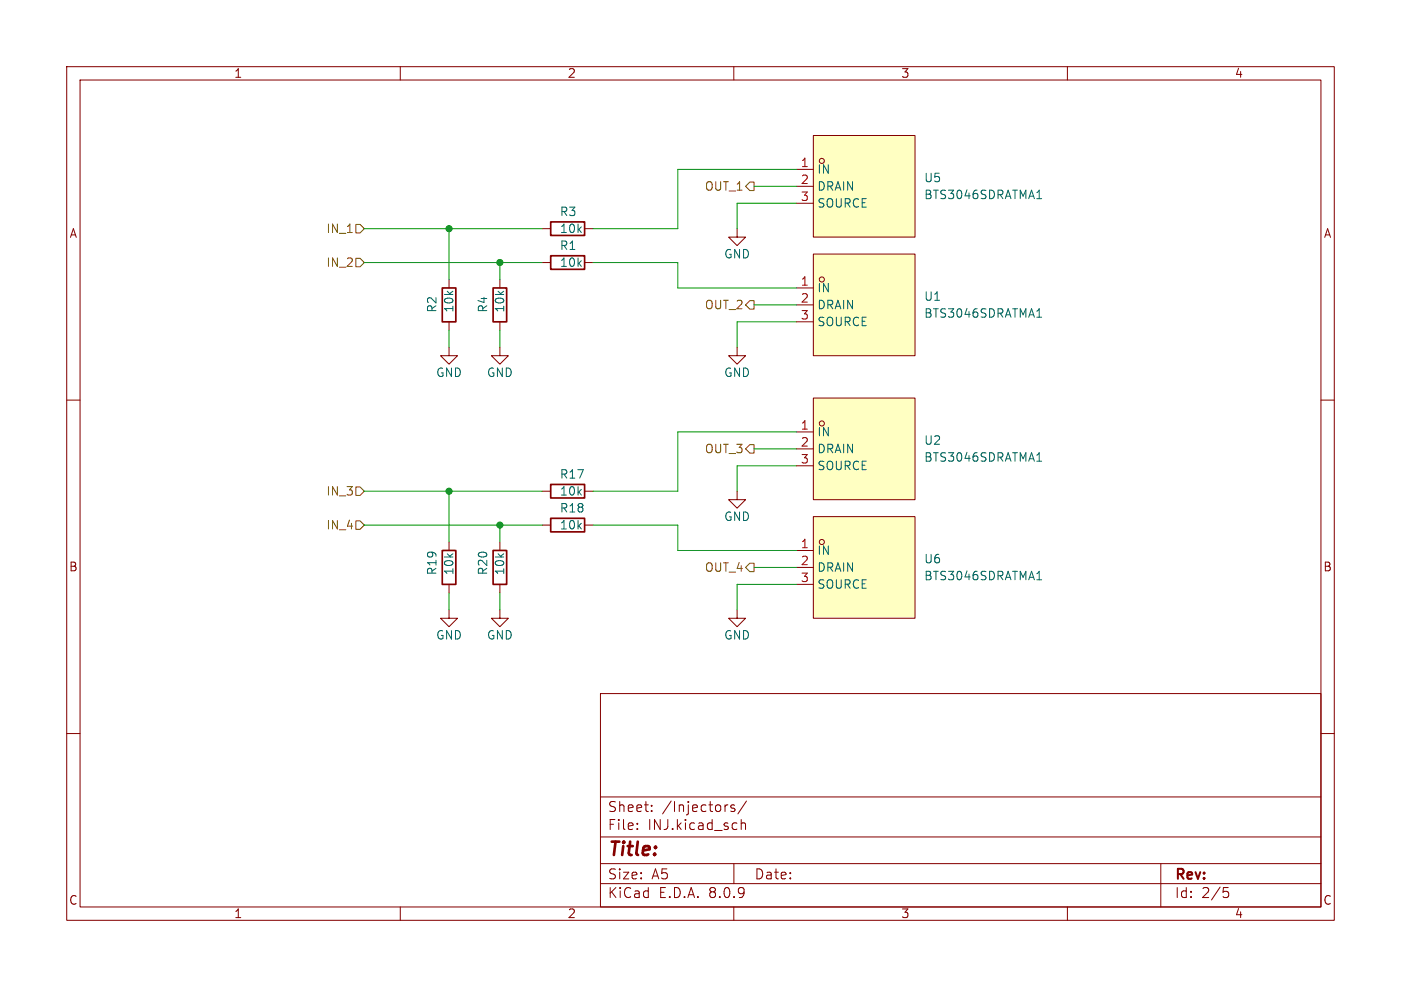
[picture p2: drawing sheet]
<svg xmlns="http://www.w3.org/2000/svg" width="210mm" height="148mm" viewBox="0 0 210 148" stroke-linecap="round" stroke-linejoin="round" font-family="sans-serif">
<g fill="none" stroke="#840000" stroke-width=".15">
<path d="M10 10h190v128h-190zM12 12h186v124h-186zM60 10v2M110 10v2M160 10v2M10 60h2M198 60h2M10 110h2M90 104h108v32h-108zM90 119.5h108M198 110h2M60 136v2"/>
<path d="M90 132.5h108M90 129.5h108M90 125.5h108M95.5 124.2v.2M95.5 123.5v.1M97.7 121.5v.2M97.7 120.8v.1M109 120.7h.1M110 136v2M110 129.5v3M110.1 120.8l-.3-.1-.3 .2 .1 .2 .5 .2v.3h-.6M111.1 122.9v1.5"/>
<path d="M111.1 123.5a.37 .37 0 0 1 .7 .1v.8M111.9 120.1l-1.3 1.9M160 136v2M174 129.5v6.5M183.4 133.1h.7M183.5 133.7h.4l.3 .2v.4l-.2 .2-.5 .1"/>
</g>
<path d="M121.9 59.7h15.3v15.2h-15.3z" fill="#ffffc2"/>
<g fill="none" stroke="#840000" stroke-width=".15">
<path d="M110.5 34.3v1.3h1.3l-1.3 1.2-1.3-1.2h1.3M67.3 52.1v1.2h1.3l-1.3 1.3-1.3-1.3h1.3M67.3 41.9v1.3M67.3 48.3v1.2M74.9 52.1v1.2h1.3l-1.3 1.3-1.2-1.3h1.2M74.9 41.9v1.3M74.9 48.3v1.2M110.5 52.1v1.2h1.3l-1.3 1.3-1.3-1.3h1.3M121.9 59.7h15.3v15.2h-15.3zM81.3 73.7h1.2M81.3 78.7h1.2M87.6 73.7h1.3"/>
<path d="M87.6 78.7h1.3M110.5 73.7v1.2h1.3l-1.3 1.3-1.3-1.3h1.3M119.4 64.8h2.5M119.4 67.3h2.5M119.4 69.9h2.5M67.3 91.4v1.3h1.3l-1.3 1.3-1.3-1.3h1.3M67.3 81.3v1.3M67.3 87.6v1.3M74.9 91.4v1.3h1.3l-1.3 1.3-1.2-1.3h1.2M74.9 81.3v1.3M74.9 87.6v1.3M110.5 91.4v1.3h1.3l-1.3 1.3-1.3-1.3h1.3"/>
<circle cx="123.2" cy="63.5" r=".38"/>
</g>
<path d="M155.4 69.2h.7M155.7 68.1l.1-.2v1.3" fill="none" stroke="#006464" stroke-width=".15"/>
<path d="M66.3 43.2h2v5.1h-2zM73.9 43.2h2v5.1h-2zM82.5 72.6h5.1v2.1h-5.1zM82.5 77.7h5.1v2.1h-5.1zM66.3 82.6h2v5h-2zM73.9 82.6h2v5h-2z" fill="none" stroke="#840000" stroke-width=".25"/>
<path d="M121.9 20.3h15.3v15.3h-15.3z" fill="#ffffc2"/>
<g fill="none" stroke="#840000" stroke-width=".15">
<path d="M81.3 34.3h1.2M81.3 39.4h1.2M87.6 34.3h1.3M87.6 39.4h1.3M119.4 25.4h2.5M119.4 27.9h2.5M119.4 30.5h2.5M121.9 20.3h15.3v15.3h-15.3z"/>
<circle cx="123.2" cy="24.1" r=".38"/>
</g>
<path d="M155.4 29.8h.7M155.7 28.7l.1-.2v1.3" fill="none" stroke="#006464" stroke-width=".15"/>
<path d="M82.5 33.3h5.1v2h-5.1zM82.5 38.4h5.1v2h-5.1z" fill="none" stroke="#840000" stroke-width=".25"/>
<path d="M121.9 38.1h15.3v15.2h-15.3z" fill="#ffffc2"/>
<g fill="none" stroke="#840000" stroke-width=".15">
<path d="M121.9 38.1h15.3v15.2h-15.3zM119.4 43.2h2.5M119.4 45.7h2.5M119.4 48.3h2.5"/>
<circle cx="123.2" cy="41.9" r=".38"/>
</g>
<path d="M155.4 47.6h.7M155.7 46.5l.1-.2v1.3" fill="none" stroke="#006464" stroke-width=".15"/>
<path d="M121.9 77.5h15.3v15.2h-15.3z" fill="#ffffc2"/>
<g fill="none" stroke="#840000" stroke-width=".15">
<path d="M121.9 77.5h15.3v15.2h-15.3zM119.4 82.6h2.5M119.4 85.1h2.5M119.4 87.6h2.5"/>
<circle cx="123.2" cy="81.3" r=".38"/>
</g>
<path d="M155.4 86.9h.7M155.7 85.9l.1-.2v1.2" fill="none" stroke="#006464" stroke-width=".15"/>
<path d="M53.3 33.7h.7l.6 .6-.6 .6h-.7zM53.3 38.7h.7l.6 .7-.6 .6h-.7zM112.4 27.3h.6v1.3h-.6l-.6-.7zM112.4 45.1h.6v1.3h-.6l-.6-.7zM53.3 78.1h.7l.6 .6-.6 .7h-.7zM53.3 73h.7l.6 .7-.6 .6h-.7zM112.4 66.7h.6v1.2h-.6l-.6-.6zM112.4 84.5h.6v1.2h-.6l-.6-.6z" fill="none" stroke="#725600" stroke-width=".15"/>
<g fill="none" stroke="#009600" stroke-width=".15">
<path d="M54.6 39.4h26.7M54.6 34.3h26.7M67.3 34.3v7.6M74.9 39.4v2.5M88.9 39.4h12.7v3.8h17.8M113 27.9h6.4M119.4 25.4h-17.8v8.9h-12.7M119.4 30.5h-8.9v3.8M67.3 49.5v2.6M74.9 49.5v2.6M113 45.7h6.4M119.4 48.3h-8.9v3.8"/>
<path d="M54.6 73.7h26.7M54.6 78.7h26.7M67.3 73.7v7.6M74.9 78.7v2.6M88.9 78.7h12.7v3.9h17.8M113 67.3h6.4M119.4 69.9h-8.9v3.8M119.4 64.8h-17.8v8.9h-12.7M67.3 88.9v2.5M74.9 88.9v2.5M113 85.1h6.4M119.4 87.6h-8.9v3.8"/>
</g>
<g fill="#009600" stroke="#009600" stroke-width=".15">
<circle cx="74.9" cy="78.7" r=".46"/>
<circle cx="67.3" cy="73.7" r=".46"/>
<circle cx="67.3" cy="34.3" r=".46"/>
<circle cx="74.9" cy="39.4" r=".46"/>
</g>
<text font-size="2.8" fill="#840000" x="91" y="128.9">Title:</text>
<g font-size="2.1" fill="#840000">
<text x="91" y="124.7">File:</text>
<text x="91" y="122">Sheet:</text>
<text x="97.1" y="124.7">INJ.kicad_sch</text>
<text x="99.2" y="122">/Injectors/</text>
<text x="91" y="134.9">KiCad</text>
<text x="91" y="132.1">Size:</text>
<text x="97.7" y="132.1">A5</text>
<text x="98.7" y="134.9">E.D.A.</text>
<text x="106.3" y="134.9">8.0.9</text>
<text x="113" y="132.1">Date:</text>
<text x="176" y="132.3">Rev:</text>
<text x="176" y="134.9">Id:</text>
<text x="180.1" y="134.9">2/5</text>
</g>
<g font-size="1.8" fill="#840000">
<text x="35" y="11.9">1</text>
<text x="85" y="11.9">2</text>
<text x="135" y="11.9">3</text>
<text x="185" y="11.9">4</text>
<text x="10.3" y="35.9">A</text>
<text x="198.4" y="35.9">A</text>
<text x="10.3" y="85.9">B</text>
<text x="198.3" y="85.9">B</text>
<text x="10.3" y="135.9">C</text>
<text x="35" y="137.9">1</text>
<text x="85" y="137.9">2</text>
<text x="135" y="137.9">3</text>
<text x="185" y="137.9">4</text>
<text x="198.3" y="135.9">C</text>
</g>
<g font-size="1.8" fill="#725600">
<text x="105.6" y="28.8">OUT_1</text>
<text x="48.8" y="35.2">IN_1</text>
<text x="48.8" y="40.2">IN_2</text>
<text x="105.6" y="46.6">OUT_2</text>
<text x="105.6" y="68.2">OUT_3</text>
<text x="48.8" y="74.5">IN_3</text>
<text x="48.8" y="79.6">IN_4</text>
<text x="105.6" y="86">OUT_4</text>
</g>
<g font-size="1.8" fill="#a90000">
<text x="119.9" y="25.1">1</text>
<text x="119.9" y="27.7">2</text>
<text x="119.9" y="30.2">3</text>
<text x="119.9" y="42.9">1</text>
<text x="119.9" y="45.5">2</text>
<text x="119.9" y="48">3</text>
<text x="119.9" y="64.5">1</text>
<text x="119.9" y="67.1">2</text>
<text x="119.9" y="69.6">3</text>
<text x="119.9" y="82.3">1</text>
<text x="119.9" y="84.8">2</text>
<text x="119.9" y="87.4">3</text>
</g>
<g font-size="1.8" fill="#006464">
<text x="122.4" y="26.3">IN</text>
<text x="122.4" y="28.8">DRAIN</text>
<text x="138.4" y="27.5">U5</text>
<text x="83.8" y="32.6">R3</text>
<text x="83.8" y="35.2">10k</text>
<text x="122.4" y="31.3">SOURCE</text>
<text x="138.4" y="30.1">BTS3046SDRATMA1</text>
<text x="83.8" y="37.7">R1</text>
<text x="83.8" y="40.2">10k</text>
<text x="108.5" y="39">GND</text>
<text x="65.6" y="47" transform="rotate(-90 65.6 47)">R2</text>
<text x="68.2" y="47" transform="rotate(-90 68.2 47)">10k</text>
<text x="73.3" y="47" transform="rotate(-90 73.3 47)">R4</text>
<text x="75.8" y="47" transform="rotate(-90 75.8 47)">10k</text>
<text x="122.4" y="44">IN</text>
<text x="122.4" y="46.6">DRAIN</text>
<text x="138.4" y="47.9">BTS3046SDRATMA1</text>
<text x="138.4" y="45.3">U1</text>
<text x="122.4" y="49.1">SOURCE</text>
<text x="65.3" y="56.7">GND</text>
<text x="72.9" y="56.7">GND</text>
<text x="108.5" y="56.7">GND</text>
<text x="122.4" y="65.6">IN</text>
<text x="83.8" y="72">R17</text>
<text x="122.4" y="68.2">DRAIN</text>
<text x="122.4" y="70.7">SOURCE</text>
<text x="138.4" y="69.4">BTS3046SDRATMA1</text>
<text x="138.4" y="66.9">U2</text>
<text x="83.8" y="74.5">10k</text>
<text x="83.8" y="77.1">R18</text>
<text x="83.8" y="79.6">10k</text>
<text x="108.5" y="78.3">GND</text>
<text x="122.4" y="83.4">IN</text>
<text x="65.6" y="86.4" transform="rotate(-90 65.6 86.4)">R19</text>
<text x="68.2" y="86.4" transform="rotate(-90 68.2 86.4)">10k</text>
<text x="73.3" y="86.4" transform="rotate(-90 73.3 86.4)">R20</text>
<text x="75.8" y="86.4" transform="rotate(-90 75.8 86.4)">10k</text>
<text x="122.4" y="86">DRAIN</text>
<text x="122.4" y="88.5">SOURCE</text>
<text x="138.4" y="87.2">BTS3046SDRATMA1</text>
<text x="138.4" y="84.7">U6</text>
<text x="65.3" y="96.1">GND</text>
<text x="72.9" y="96.1">GND</text>
<text x="108.5" y="96.1">GND</text>
</g>
</svg>
